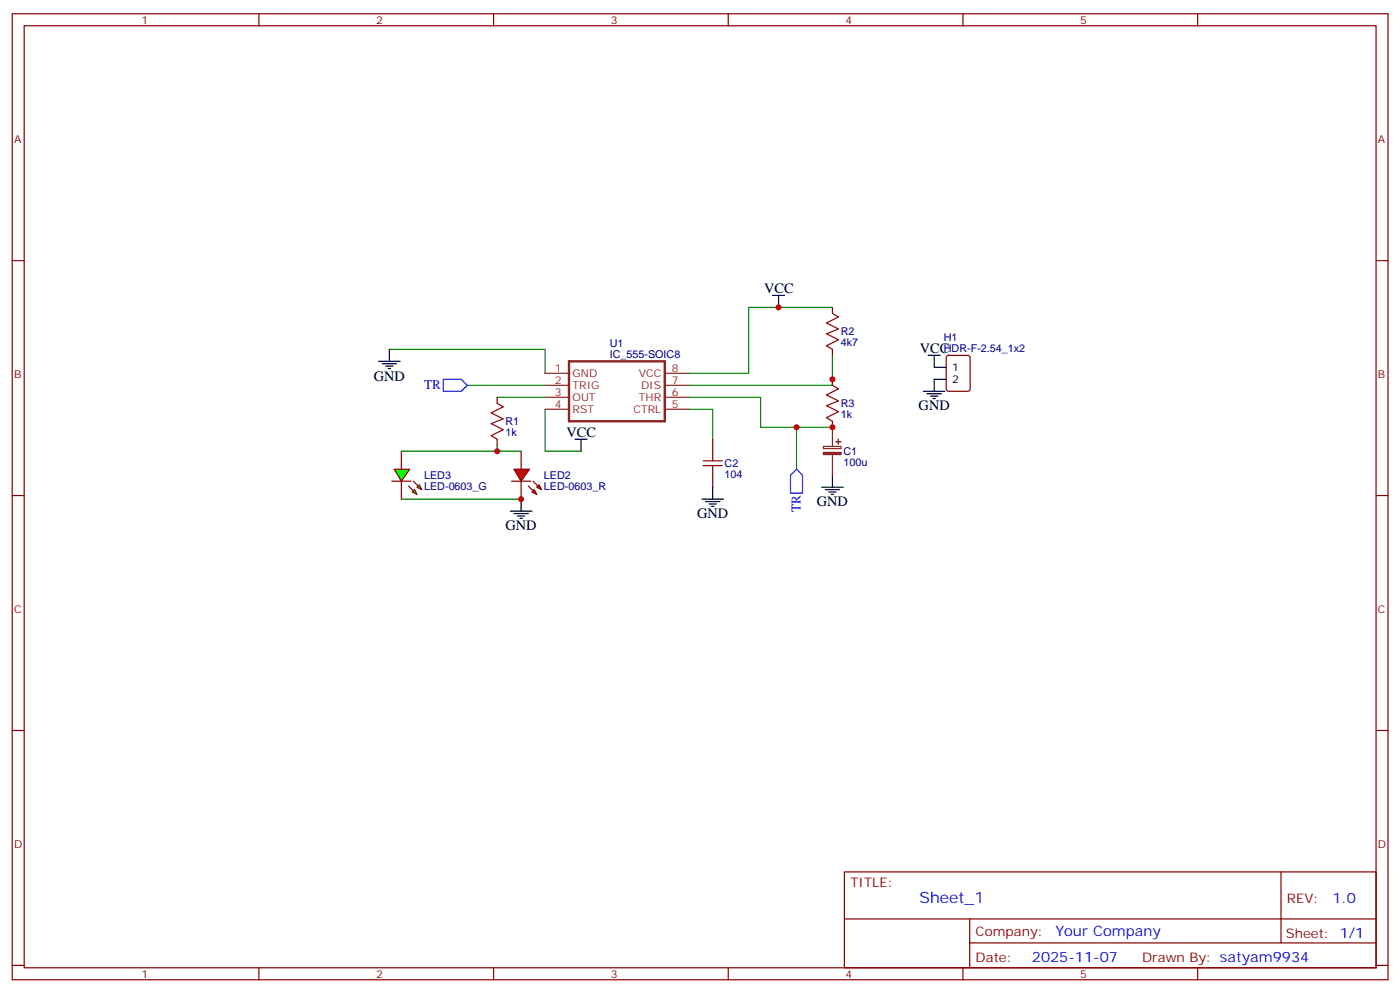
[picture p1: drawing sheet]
<svg xmlns="http://www.w3.org/2000/svg" width="412mm" height="292mm" viewBox="0 0 412 292" stroke-linecap="round" stroke-linejoin="round" font-family="sans-serif">
<g fill="none" stroke="#870000" stroke-width=".35">
<path d="M3.6 4.1h405.3v284.3h-405.3zM7.1 7.6h398.3v277.3h-398.3zM76.3 4.1v3.5M145.4 4.1v3.5M214.6 4.1v3.5M283.7 4.1v3.5M352.8 4.1v3.5M3.6 76.7h3.5M405.4 76.7h3.5M245.3 90.5v1.8M245.3 102.8v1.8M245.3 111.7v1.7"/>
<path d="M279 104.8l.5-.2h5.6l.7 .4v9.5l-.4 .6-5.9 .1-.7-.5v-9.4zM118.3 132.8v5.3M210 129.3v3.5M210 139.9v3.5M245.3 124v1.8M3.6 145.9h3.5M118.3 141.6v5.3M405.4 145.9h3.5M3.6 215h3.5M405.4 215h3.5M248.8 256.6h156.6v28.3h-156.6zM377.4 256.7v20.8"/>
<path d="M248.8 270.5h156.5M285.7 277.5h119.6M285.7 270.5v14.1M3.6 284.2h3.5M76.3 284.9v3.5M145.4 284.9v3.5M214.6 284.9v3.5M283.7 284.9v3.5M352.8 284.9v3.5M405.4 284.2h3.5"/>
</g>
<g fill="none" stroke="#000" stroke-width=".35">
<path d="M227.6 87h3.5M229.4 87v3.5M272.1 115.2h6.3M273.1 115.9h4.3M273.5 104.6h3.5M274.2 116.6h2.1M274.9 117.3h.7M275.2 104.6v3.5h3.6M278.8 111.7h-3.6v3.5M245.3 139.9v3.5M150.4 150.5h6.3M151.4 151.2h4.2"/>
<path d="M152.5 151.9h2.1M153.2 152.6h.7M153.5 146.9v3.6M206.8 146.9h6.3M207.9 147.6h4.2M208.9 148.3h2.1M209.6 149h.7M210 143.4v3.5M242.1 143.4h6.3M243.1 144.1h4.3M244.2 144.8h2.1M244.9 145.5h.7"/>
</g>
<path d="M245.3 90.5h-24.7v19.4h-17.7M202.9 116.9h21.2v8.9h21.2M245.3 104.6v8.8h-42.4M202.9 120.5h7.1v8.8M234.7 125.8v12.3M118.3 146.9h35.2" fill="none" stroke="#008700" stroke-width=".35"/>
<path d="M245.3 92.3l1.7 1-3.5 1.8 3.5 1.7-3.5 1.4 3.5 1.8-3.5 1.8 1.8 1M245.3 113.4l1.7 1.1-3.5 1.7 3.5 1.8-3.5 1.4 3.5 1.8-3.5 1.7 1.8 1.1M207.2 137.1h5.6M207.2 135.6h5.6M210 132.8v2.8M210 137.1v2.8" fill="none" stroke="#a10000" stroke-width=".35"/>
<path d="M242.6 131.4h5.2v.6h-5.2zM245.3 125.8v5.6M245.3 133.9v6" fill="none" stroke="#8c2424" stroke-width=".35"/>
<g fill="#8c2424" stroke="#8c2424" stroke-width=".35">
<path d="M242.6 133.2h5.2v.6h-5.2z"/>
<path d="M246.3 130h1.4z"/>
<path d="M247 129.3v1.4z"/>
</g>
<path d="M234.7 138.1l1.7 1.8v5.3h-3.5v-5.3z" fill="none" stroke="#00f" stroke-width=".35"/>
<g fill="#0f0" stroke="#870000" stroke-width=".35">
<path d="M121.4 144.8l.7-.7 .7 1.4z"/>
<path d="M122.8 143.4l.7-.7 .7 1.4z"/>
</g>
<g fill="#870000" stroke="#870000" stroke-width=".35">
<path d="M120.4 143.1l1.4 1.4z"/>
<path d="M121.8 141.6l1.4 1.5z"/>
</g>
<path d="M115.4 141.6h5.7z" fill="#f00" stroke="#870000" stroke-width=".35"/>
<path d="M116.1 138.1h4.6l-2.4 3.5z" fill="#0f0" stroke="#870000" stroke-width=".35"/>
<path d="M118.3 132.8h35.2M146.5 131.1v1.7" fill="none" stroke="#008700" stroke-width=".35"/>
<g fill="#f00" stroke="#870000" stroke-width=".35">
<path d="M151.4 138.1h4.6l-2.5 3.5z"/>
<path d="M150.7 141.6h5.7z"/>
</g>
<g fill="#870000" stroke="#870000" stroke-width=".35">
<path d="M157.1 141.6l1.4 1.5z"/>
<path d="M155.6 143.1l1.5 1.4z"/>
</g>
<g fill="#f00" stroke="#870000" stroke-width=".35">
<path d="M158.1 143.4l.7-.7 .7 1.4z"/>
<path d="M156.7 144.8l.7-.7 .7 1.4z"/>
</g>
<path d="M146.5 116.9v1.8M146.5 129.3v1.8M153.5 132.8v5.3M153.5 141.6v5.3" fill="none" stroke="#870000" stroke-width=".35"/>
<path d="M114.7 102.8h45.9v7.1M137.7 113.4h22.9M146.5 116.9h14.1M160.6 120.5v12.3h10.6" fill="none" stroke="#008700" stroke-width=".35"/>
<path d="M111.5 106.4h6.4M112.6 107.1h4.2M113.7 107.8h2.1M114.4 108.5h.7M114.7 102.8v3.6M169.4 129.3h3.5M171.2 129.3v3.5" fill="none" stroke="#000" stroke-width=".35"/>
<path d="M146.5 118.7l1.7 1.1-3.5 1.7 3.5 1.8-3.5 1.4 3.5 1.8-3.5 1.7 1.8 1.1" fill="none" stroke="#a10000" stroke-width=".35"/>
<path d="M130.6 111.7h5.3l1.8 1.7-1.8 1.8h-5.3z" fill="none" stroke="#00f" stroke-width=".35"/>
<path d="M167.6 106.4h28.3v17.6h-28.3z" fill="none" stroke="#8c2424" stroke-width=".71"/>
<path d="M160.6 109.9h7M160.6 113.4h7M160.6 116.9h7M195.9 109.9h7M195.9 113.4h7M195.9 116.9h7M160.6 120.5h7M195.9 120.5h7" fill="none" stroke="#8c2424" stroke-width=".35"/>
<g fill="#c00">
<circle cx="245.3" cy="125.8" r=".88"/>
<circle cx="234.7" cy="125.8" r=".88"/>
<circle cx="245.3" cy="111.7" r=".88"/>
<circle cx="229.4" cy="90.5" r=".88"/>
<circle cx="153.5" cy="146.9" r=".88"/>
<circle cx="146.5" cy="132.8" r=".88"/>
</g>
<text font-size="4.6" fill="#00f" x="270.9" y="265.7">Sheet_1</text>
<g font-size="4.2">
<text x="225.1" y="86.3">VCC</text>
<text x="271" y="103.9">VCC</text>
<text x="110.1" y="112">GND</text>
<text x="270.7" y="120.8">GND</text>
<text x="166.9" y="128.6">VCC</text>
<text x="240.7" y="149">GND</text>
<text x="205.4" y="152.6">GND</text>
<text x="148.9" y="156.1">GND</text>
</g>
<g font-size="4.2" fill="#00f">
<text x="392.6" y="265.9">1.0</text>
<text x="311" y="275.5">Your Company</text>
<text x="304" y="283.3">2025-11-07</text>
</g>
<g font-size="3.9" fill="#00f">
<text x="125" y="114.6">TR</text>
<text x="235.8" y="150.7" transform="rotate(-90 235.8 150.7)">TR</text>
</g>
<g font-size="3.9" fill="#800">
<text x="250.5" y="261.2">TITLE:</text>
<text x="379.2" y="265.9">REV:</text>
<text x="287.5" y="275.4">Company:</text>
<text x="378.8" y="276">Sheet: 1/1</text>
<text x="287.5" y="283.1">Date:</text>
<text x="336.5" y="283.2">Drawn By: satyam9934</text>
</g>
<g font-size="3.2" fill="#800">
<text x="41.7" y="7.1">1</text>
<text x="110.8" y="7.1">2</text>
<text x="180" y="7.1">3</text>
<text x="249.1" y="7.1">4</text>
<text x="318.3" y="7.1">5</text>
<text x="4.1" y="42.2">A</text>
<text x="405.9" y="42.2">A</text>
<text x="4.1" y="111.3">B</text>
<text x="405.9" y="111.3">B</text>
<text x="4.1" y="180.4">C</text>
<text x="405.9" y="180.4">C</text>
<text x="4.1" y="249.6">D</text>
<text x="405.9" y="249.6">D</text>
<text x="41.7" y="287.9">1</text>
<text x="110.8" y="287.9">2</text>
<text x="180" y="287.9">3</text>
<text x="249.1" y="287.9">4</text>
<text x="318.3" y="287.9">5</text>
</g>
<g font-size="3.2" fill="#000080">
<text x="247.7" y="101.9">4k7</text>
<text x="247.7" y="98.7">R2</text>
<text x="278.1" y="100.3">H1</text>
<text x="179.6" y="105.3">IC_555-SOIC8</text>
<text x="179.6" y="102.1">U1</text>
<text x="278.1" y="103.5">HDR-F-2.54_1x2</text>
<text x="247.7" y="119.8">R3</text>
<text x="148.9" y="125.1">R1</text>
<text x="247.7" y="123.1">1k</text>
<text x="148.9" y="128.4">1k</text>
<text x="213.5" y="137.5">C2</text>
<text x="248.5" y="137.2">100u</text>
<text x="248.5" y="134">C1</text>
<text x="125" y="141">LED3</text>
<text x="160.2" y="141">LED2</text>
<text x="213.5" y="140.7">104</text>
<text x="125" y="144.2">LED-0603_G</text>
<text x="160.2" y="144.2">LED-0603_R</text>
</g>
<g font-size="3.2" fill="#8d2323">
<text x="163.5" y="109.5">1</text>
<text x="163.5" y="113.1">2</text>
<text x="168.7" y="110.9">GND</text>
<text x="188.2" y="110.9">VCC</text>
<text x="198" y="109.5">8</text>
<text x="198" y="113.1">7</text>
<text x="163.5" y="116.6">3</text>
<text x="168.7" y="114.5">TRIG</text>
<text x="168.7" y="118">OUT</text>
<text x="188.3" y="118">THR</text>
<text x="188.9" y="114.5">DIS</text>
<text x="198" y="116.6">6</text>
<text x="163.5" y="120.1">4</text>
<text x="168.7" y="121.5">RST</text>
<text x="186.7" y="121.5">CTRL</text>
<text x="198" y="120.1">5</text>
</g>
<g font-size="3.2">
<text x="280.5" y="109.2">1</text>
<text x="280.5" y="112.7">2</text>
</g>
</svg>
